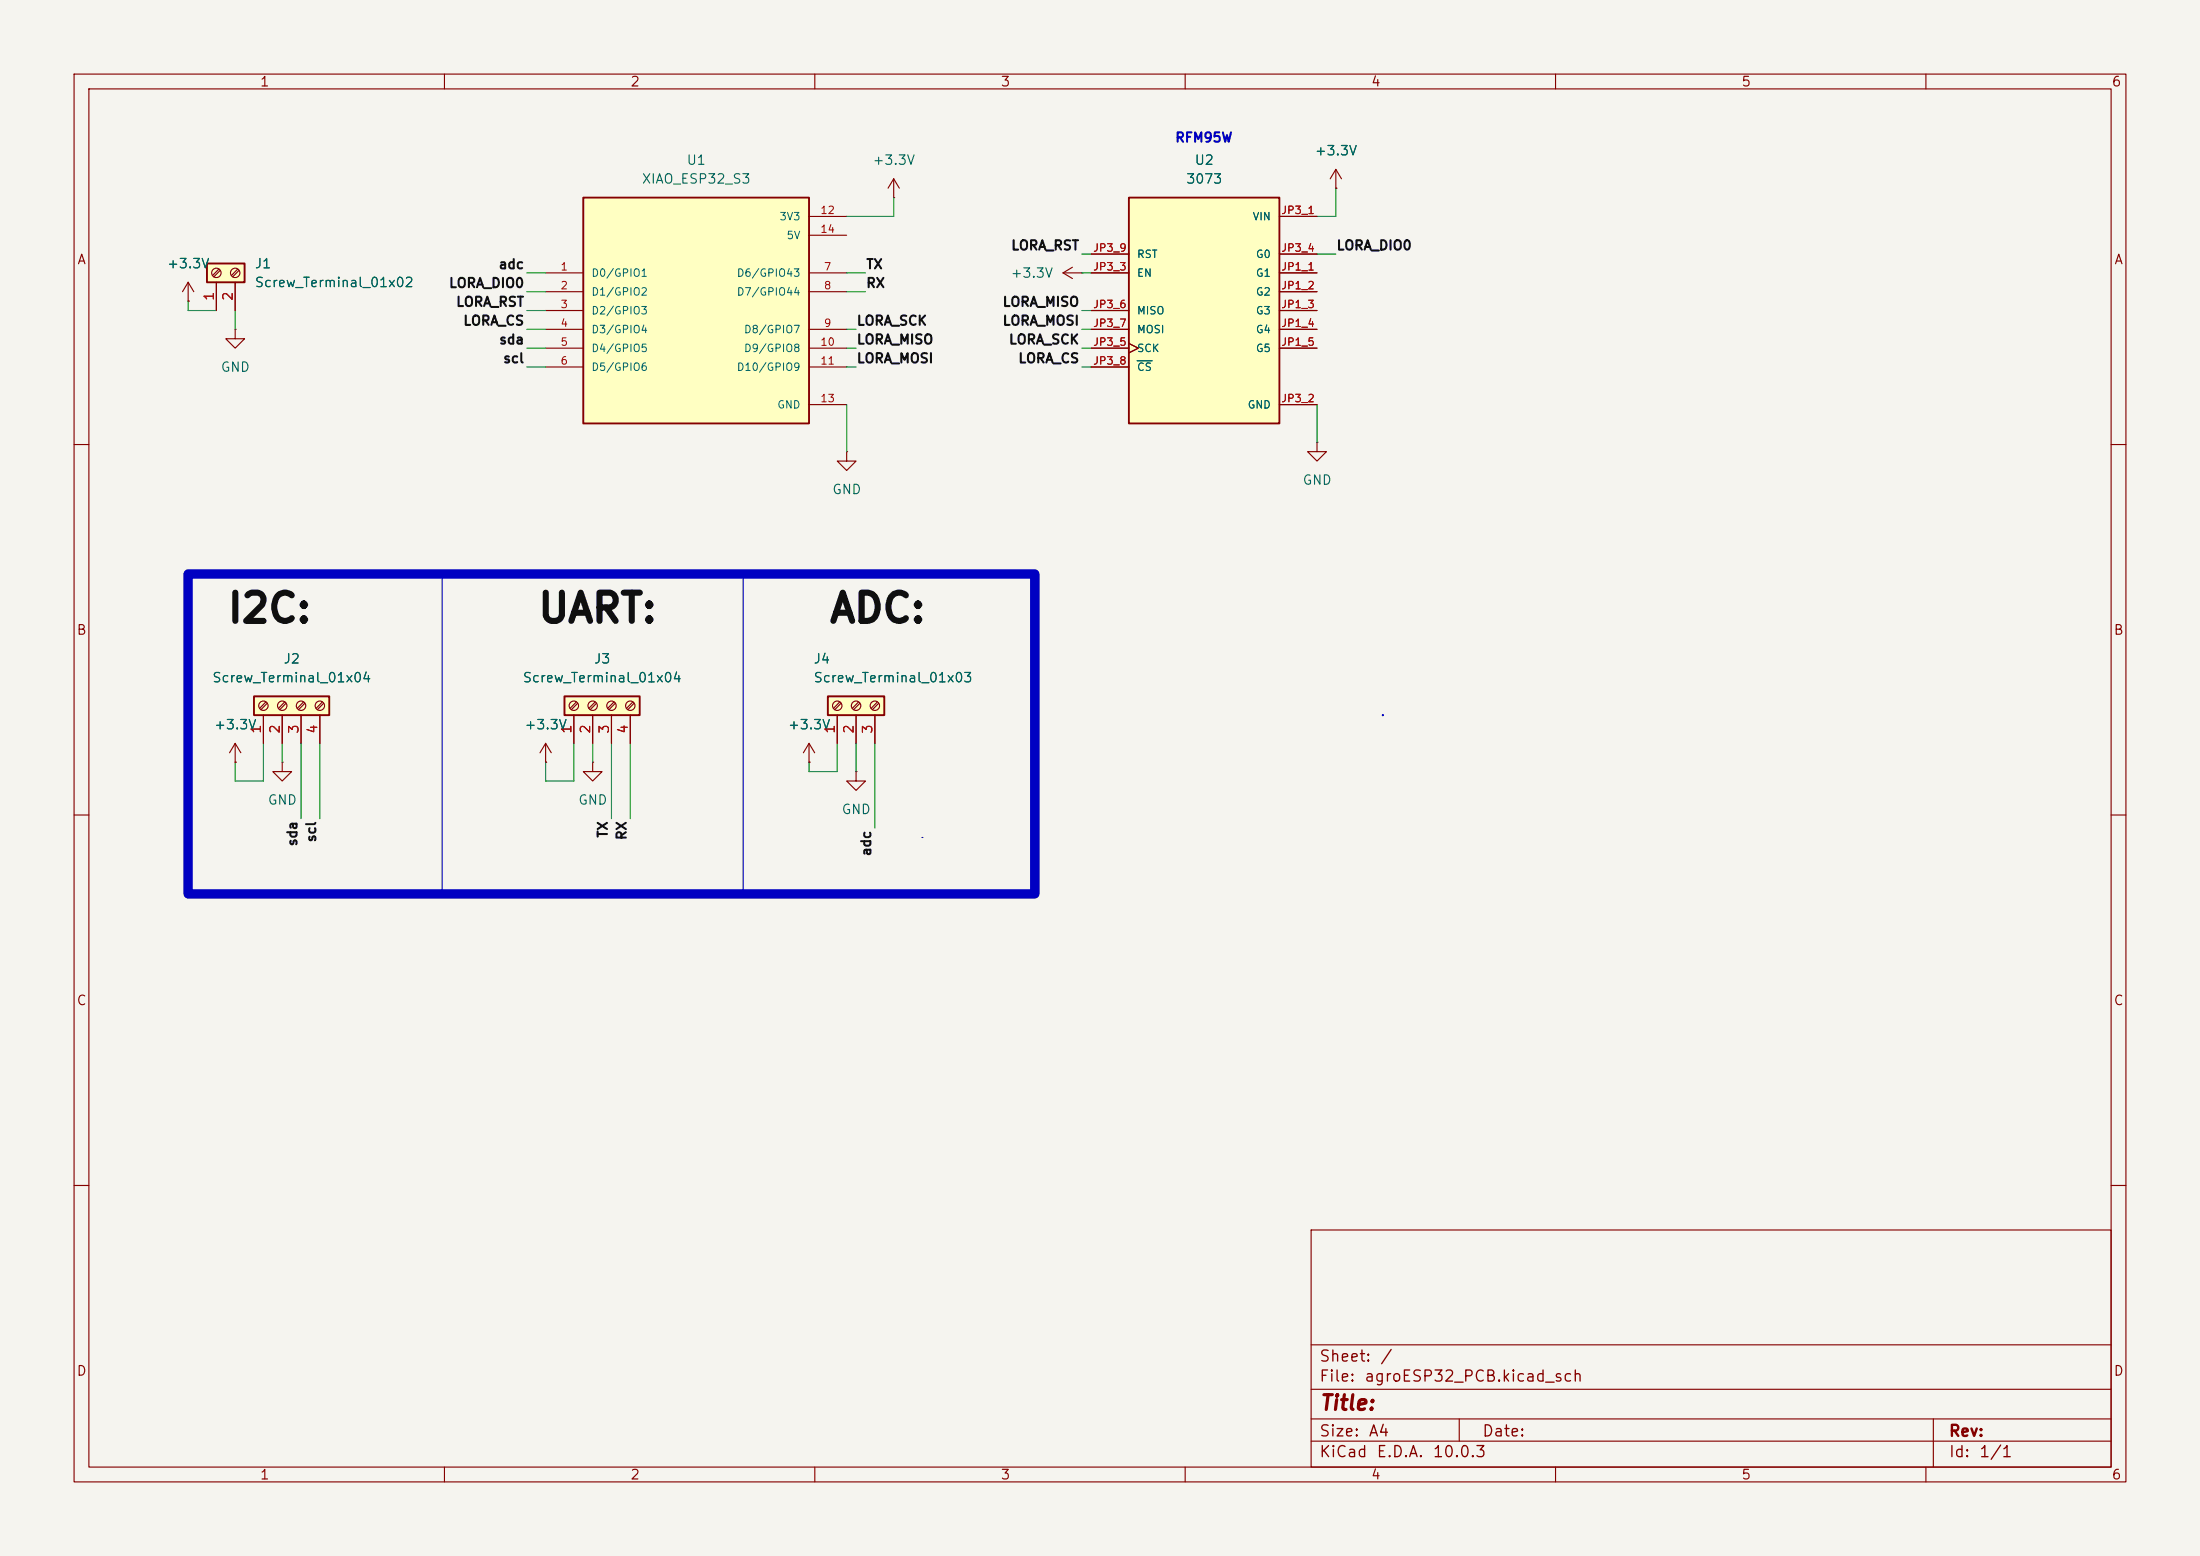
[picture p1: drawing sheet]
<svg xmlns="http://www.w3.org/2000/svg" width="297mm" height="210mm" viewBox="0 0 297 210" stroke-linecap="round" stroke-linejoin="round" font-family="sans-serif">
<path d="M0 0h297v210h-297z" fill="#f5f4ef" stroke="#f5f4ef" stroke-width=".14"/>
<g fill="none" stroke="#840000" stroke-width=".15">
<path d="M10 10h277v190h-277zM12 12h273v186h-273zM60 10v2M110 10v2M160 10v2M210 10v2M260 10v2M10 60h2M285 60h2M10 110h2M285 110h2M10 160h2"/>
<path d="M177 166h108v32h-108zM285 160h2M60 198v2M110 198v2M160 198v2M177 194.5h108M177 191.5h108M177 187.5h108M177 181.5h108M197 191.5v3M210 198v2M260 198v2"/>
<path d="M261 191.5v6.5"/>
</g>
<path d="M152.4 26.7h20.3v30.5h-20.3z" fill="#ffffc2"/>
<path d="M152.4 26.7h20.3v30.5h-20.3z" fill="none" stroke="#840000" stroke-width=".25"/>
<g fill="none" stroke="#840000" stroke-width=".15">
<path d="M120.6 26.7h.1M120.6 24.1l-.7 1.3M120.6 24.1l.8 1.3M120.6 24.1v2.6M143.5 36.8h2.5M143.5 36.8l1.3 .8M144.8 36.1l-1.3 .7M146 36.8h.1M147.3 36.8h5.1M147.3 34.3h5.1M172.7 36.8h5.1M172.7 39.4h5.1"/>
<path d="M172.7 29.2h5.1M172.7 34.3h5.1M147.3 41.9h5.1M147.3 44.5h5.1M147.3 47h5.1M147.3 49.5h5.1M152.4 46.4l1.3 .6-1.3 .6M172.7 41.9h5.1M172.7 44.5h5.1M172.7 47h5.1M172.7 54.6h5.1M73.7 102.9h.1"/>
<path d="M73.7 100.3l-.8 1.3M73.7 100.3l.7 1.3M73.7 100.3v2.6"/>
</g>
<path d="M153.5 48.7h2.1" fill="none" stroke="#006464" stroke-width=".15"/>
<path d="M78.7 26.7h30.5v30.5h-30.5z" fill="#ffffc2"/>
<path d="M78.7 26.7h30.5v30.5h-30.5z" fill="none" stroke="#840000" stroke-width=".25"/>
<g fill="none" stroke="#840000" stroke-width=".15">
<path d="M25.4 38.1l-.8 1.3M25.4 38.1l.8 1.3M25.4 38.1v2.5M73.7 36.8h5M73.7 39.4h5M109.2 36.8h5.1M109.2 39.4h5.1M109.2 29.2h5.1M109.2 31.8h5.1M180.3 25.4h.1M180.3 22.9l-.7 1.2M180.3 22.9l.8 1.2"/>
<path d="M180.3 22.9v2.5M25.4 40.6h.1M73.7 41.9h5M73.7 44.5h5M73.7 47h5M73.7 49.5h5M109.2 44.5h5.1M109.2 47h5.1M109.2 49.5h5.1M109.2 54.6h5.1M177.8 59.7v1.3h1.3l-1.3 1.2-1.3-1.2h1.3M177.8 59.7h.1"/>
</g>
<path d="M27.9 35.6h5.1v2.5h-5.1z" fill="#ffffc2"/>
<path d="M27.9 35.6h5.1v2.5h-5.1z" fill="none" stroke="#840000" stroke-width=".25"/>
<g fill="none" stroke="#840000" stroke-width=".15">
<path d="M29.2 38.1v3.8M29.5 36.3l-.8 .9M29.7 36.5l-.8 .9M31.7 38.1v3.8M32.1 36.3l-.9 .9M32.3 36.5l-.9 .9M31.7 44.5v1.2h1.3l-1.3 1.3-1.2-1.3h1.2M31.7 44.5h.1M109.2 102.9h.1M109.2 100.3l-.7 1.3M109.2 100.3l.8 1.3M109.2 100.3v2.6"/>
<circle cx="29.2" cy="36.8" r=".63"/>
<circle cx="31.7" cy="36.8" r=".63"/>
</g>
<path d="M111.8 94h7.6v2.5h-7.6z" fill="#ffffc2"/>
<path d="M111.8 94h7.6v2.5h-7.6z" fill="none" stroke="#840000" stroke-width=".25"/>
<g fill="none" stroke="#840000" stroke-width=".15">
<path d="M114.3 61v1.2h1.3l-1.3 1.3-1.3-1.3h1.3M114.3 61h.1M113 96.5v3.8M113.4 94.7l-.9 .9M113.5 94.9l-.8 .9M115.6 96.5v3.8M115.9 94.7l-.8 .9M116.1 94.9l-.9 .9M118.1 96.5v3.8M118.4 94.7l-.8 .9M118.6 94.9l-.8 .9"/>
<circle cx="113" cy="95.2" r=".63"/>
<circle cx="115.6" cy="95.2" r=".63"/>
<circle cx="118.1" cy="95.2" r=".63"/>
</g>
<path d="M34.3 94h10.1v2.5h-10.1z" fill="#ffffc2"/>
<path d="M34.3 94h10.1v2.5h-10.1z" fill="none" stroke="#840000" stroke-width=".25"/>
<g fill="none" stroke="#840000" stroke-width=".15">
<path d="M35.6 96.5v3.8M35.9 94.7l-.8 .9M36.1 94.9l-.9 .9M38.1 96.5v3.8M38.4 94.7l-.8 .9M38.6 94.9l-.8 .9M40.6 96.5v3.8M41 94.7l-.9 .9M41.1 94.9l-.8 .9M43.2 96.5v3.8M43.5 94.7l-.8 .9M43.7 94.9l-.9 .9"/>
<path d="M38.1 102.9v1.2h1.3l-1.3 1.3-1.3-1.3h1.3M38.1 102.9h.1"/>
<circle cx="35.6" cy="95.2" r=".63"/>
<circle cx="38.1" cy="95.2" r=".63"/>
<circle cx="40.6" cy="95.2" r=".63"/>
<circle cx="43.2" cy="95.2" r=".63"/>
</g>
<path d="M76.2 94h10.2v2.5h-10.2z" fill="#ffffc2"/>
<path d="M76.2 94h10.2v2.5h-10.2z" fill="none" stroke="#840000" stroke-width=".25"/>
<g fill="none" stroke="#840000" stroke-width=".15">
<path d="M29.2 38.1v3.8M31.7 38.1v3.8M147.3 36.8h5.1M147.3 34.3h5.1M172.7 36.8h5.1M172.7 39.4h5.1M172.7 29.2h5.1M172.7 34.3h5.1M180.3 25.4h.1M25.4 40.6h.1M147.3 41.9h5.1M147.3 44.5h5.1"/>
<path d="M147.3 47h5.1M147.3 49.5h5.1M152.4 46.4l1.3 .6-1.3 .6M172.7 41.9h5.1M172.7 44.5h5.1M172.7 47h5.1M172.7 54.6h5.1M35.6 96.5v3.8M38.1 96.5v3.8M40.6 96.5v3.8M43.2 96.5v3.8M77.5 96.5v3.8"/>
<path d="M77.8 94.7l-.8 .9M78 94.9l-.9 .9M80 96.5v3.8M80.3 94.7l-.8 .9M80.5 94.9l-.8 .9M82.5 96.5v3.8M82.9 94.7l-.9 .9M83.1 94.9l-.9 .9M85.1 96.5v3.8M85.4 94.7l-.8 .9M85.6 94.9l-.8 .9M113 96.5v3.8"/>
<path d="M115.6 96.5v3.8M118.1 96.5v3.8M31.7 102.9h.1M31.7 100.3l-.7 1.3M31.7 100.3l.8 1.3M31.7 100.3v2.6M73.7 102.9h.1M80 102.9v1.2h1.3l-1.3 1.3-1.3-1.3h1.3M80 102.9h.1M109.2 102.9h.1M115.6 104.1v1.3h1.2l-1.2 1.3-1.3-1.3h1.3M115.6 104.1h.1"/>
<circle cx="77.5" cy="95.2" r=".63"/>
<circle cx="80" cy="95.2" r=".63"/>
<circle cx="82.5" cy="95.2" r=".63"/>
<circle cx="85.1" cy="95.2" r=".63"/>
</g>
<path d="M59.7 77.5v43.2h40.6v-43.2M124.5 113h.1" fill="none" stroke="#0000c2" stroke-width=".15"/>
<g fill="none" stroke="#009600" stroke-width=".15">
<path d="M71.1 36.8h2.6M71.1 39.4h2.6M114.3 36.8h2.5M114.3 39.4h2.5M120.6 26.7v2.5h-6.3M146 34.3h1.3M146 36.8h1.3M177.8 34.3h2.5M180.3 25.4v3.8h-2.5M25.4 40.6v1.3h3.8M31.7 41.9v2.6M71.1 47h2.6"/>
<path d="M71.1 44.5h2.6M71.1 41.9h2.6M71.1 49.5h2.6M114.3 47h1.3M114.3 44.5h1.3M114.3 49.5h1.3M114.3 54.6v6.4M146 47h1.3M146 44.5h1.3M146 41.9h1.3M146 49.5h1.3M177.8 54.6v5.1"/>
<path d="M35.6 100.3v5.1h-3.9v-2.5M38.1 100.3v2.6M40.6 100.3v10.2M43.2 100.3v10.2M77.5 100.3v5.1h-3.8v-2.5M80 100.3v2.6M82.5 100.3v10.2M85.1 100.3v10.2M113 100.3v3.8h-3.8v-1.2M115.6 100.3v3.8M118.1 100.3v11.5"/>
</g>
<circle cx="186.7" cy="96.5" r=".08" fill="#0000c2" stroke="#0000c2" stroke-width=".15"/>
<path d="M25.4 77.5h114.3v43.2h-114.3z" fill="none" stroke="#0000c2" stroke-width="1.3"/>
<path d="M153.5 48.7h2.1" fill="none" stroke="#006464" stroke-width=".15"/>
<g font-size="3.8" fill="#0f0f0f">
<text x="30.5" y="85">I2C:</text>
<text x="72.4" y="85">UART:</text>
<text x="111.8" y="85">ADC:</text>
</g>
<text font-size="2" fill="#840000" x="178" y="190.8">Title:</text>
<g font-size="1.5" fill="#840000">
<text x="178" y="184.2">Sheet:</text>
<text x="186.2" y="184.2">/</text>
<text x="178" y="186.9">File:</text>
<text x="184.1" y="186.9">agroESP32_PCB.kicad_sch</text>
<text x="178" y="197.1">KiCad</text>
<text x="178" y="194.3">Size:</text>
<text x="184.7" y="194.3">A4</text>
<text x="185.7" y="197.1">E.D.A.</text>
<text x="193.3" y="197.1">10.0.3</text>
<text x="200" y="194.3">Date:</text>
<text x="263" y="194.3">Rev:</text>
<text x="263" y="197.1">Id:</text>
<text x="267.1" y="197.1">1/1</text>
</g>
<g font-size="1.3" fill="#840000">
<text x="35" y="12">1</text>
<text x="85" y="12">2</text>
<text x="135" y="12">3</text>
<text x="185" y="12">4</text>
<text x="235" y="12">5</text>
<text x="285" y="12">6</text>
<text x="10.3" y="36">A</text>
<text x="285.3" y="36">A</text>
<text x="10.3" y="86">B</text>
<text x="285.3" y="86">B</text>
<text x="10.3" y="136">C</text>
<text x="285.3" y="136">C</text>
<text x="10.3" y="186">D</text>
<text x="285.3" y="186">D</text>
<text x="35" y="200">1</text>
<text x="85" y="200">2</text>
<text x="135" y="200">3</text>
<text x="185" y="200">4</text>
<text x="235" y="200">5</text>
<text x="285" y="200">6</text>
</g>
<g font-size="1.3" fill="#006464">
<text x="92.6" y="22.6">U1</text>
<text x="117.7" y="22.6">+3.3V</text>
<text x="161.2" y="22.6">U2</text>
<text x="177.4" y="21.3">+3.3V</text>
<text x="86.6" y="25.1">XIAO_ESP32_S3</text>
<text x="160" y="25.1">3073</text>
<text x="22.5" y="36.5">+3.3V</text>
<text x="34.3" y="36.5">J1</text>
<text x="34.3" y="39.1">Screw_Terminal_01x02</text>
<text x="136.3" y="37.8">+3.3V</text>
<text x="29.7" y="50.5">GND</text>
<text x="175.8" y="65.7">GND</text>
<text x="112.3" y="67">GND</text>
<text x="38.2" y="89.9">J2</text>
<text x="80.1" y="89.9">J3</text>
<text x="109.7" y="89.9">J4</text>
<text x="28.6" y="92.4">Screw_Terminal_01x04</text>
<text x="70.5" y="92.4">Screw_Terminal_01x04</text>
<text x="109.7" y="92.4">Screw_Terminal_01x03</text>
<text x="28.8" y="98.8">+3.3V</text>
<text x="70.7" y="98.8">+3.3V</text>
<text x="106.3" y="98.8">+3.3V</text>
<text x="36.1" y="108.9">GND</text>
<text x="78" y="108.9">GND</text>
<text x="113.5" y="110.2">GND</text>
</g>
<text font-size="1.3" fill="#0000c2" x="158.6" y="19.5">RFM95W</text>
<g font-size="1.3" fill="#0f0f0f">
<text x="136.4" y="34.1">LORA_RST</text>
<text x="180.3" y="34.1">LORA_DIO0</text>
<text x="60.5" y="39.2">LORA_DIO0</text>
<text x="61.5" y="41.7">LORA_RST</text>
<text x="67.2" y="36.6">adc</text>
<text x="116.8" y="39.2">RX</text>
<text x="116.8" y="36.6">TX</text>
<text x="135.3" y="41.7">LORA_MISO</text>
<text x="62.4" y="44.2">LORA_CS</text>
<text x="67.3" y="46.8">sda</text>
<text x="115.6" y="46.8">LORA_MISO</text>
<text x="115.6" y="44.2">LORA_SCK</text>
<text x="135.3" y="44.2">LORA_MOSI</text>
<text x="136.1" y="46.8">LORA_SCK</text>
<text x="67.8" y="49.3">scl</text>
<text x="115.6" y="49.3">LORA_MOSI</text>
<text x="137.4" y="49.3">LORA_CS</text>
<text x="43" y="113.8" transform="rotate(-90 43 113.8)">scl</text>
<text x="82.3" y="113.2" transform="rotate(-90 82.3 113.2)">TX</text>
<text x="84.9" y="113.5" transform="rotate(-90 84.9 113.5)">RX</text>
<text x="40.4" y="114.3" transform="rotate(-90 40.4 114.3)">sda</text>
<text x="117.9" y="115.7" transform="rotate(-90 117.9 115.7)">adc</text>
</g>
<g font-size="1.3" fill="#a90000">
<text x="29.2" y="40.7" transform="rotate(-90 29.2 40.7)">1</text>
<text x="31.7" y="40.7" transform="rotate(-90 31.7 40.7)">2</text>
<text x="35.5" y="99.1" transform="rotate(-90 35.5 99.1)">1</text>
<text x="38.1" y="99.1" transform="rotate(-90 38.1 99.1)">2</text>
<text x="40.6" y="99.1" transform="rotate(-90 40.6 99.1)">3</text>
<text x="43.2" y="99.1" transform="rotate(-90 43.2 99.1)">4</text>
<text x="77.4" y="99.1" transform="rotate(-90 77.4 99.1)">1</text>
<text x="80" y="99.1" transform="rotate(-90 80 99.1)">2</text>
<text x="82.5" y="99.1" transform="rotate(-90 82.5 99.1)">3</text>
<text x="85.1" y="99.1" transform="rotate(-90 85.1 99.1)">4</text>
<text x="113" y="99.1" transform="rotate(-90 113 99.1)">1</text>
<text x="115.5" y="99.1" transform="rotate(-90 115.5 99.1)">2</text>
<text x="118.1" y="99.1" transform="rotate(-90 118.1 99.1)">3</text>
</g>
<g font-size="1" fill="#006464">
<text x="105.1" y="30">3V3</text>
<text x="169" y="30">VIN</text>
<text x="106.1" y="32.5">5V</text>
<text x="153.4" y="35.1">RST</text>
<text x="169.5" y="35.1">G0</text>
<text x="79.8" y="37.6">D0/GPIO1</text>
<text x="79.8" y="40.1">D1/GPIO2</text>
<text x="99.4" y="37.6">D6/GPIO43</text>
<text x="99.4" y="40.1">D7/GPIO44</text>
<text x="153.4" y="37.6">EN</text>
<text x="169.5" y="37.6">G1</text>
<text x="169.5" y="40.1">G2</text>
<text x="79.8" y="42.7">D2/GPIO3</text>
<text x="79.8" y="45.2">D3/GPIO4</text>
<text x="79.8" y="47.8">D4/GPIO5</text>
<text x="100.4" y="45.2">D8/GPIO7</text>
<text x="100.4" y="47.8">D9/GPIO8</text>
<text x="153.4" y="47.8">SCK</text>
<text x="153.4" y="42.7">MISO</text>
<text x="153.4" y="45.2">MOSI</text>
<text x="169.5" y="42.7">G3</text>
<text x="169.5" y="45.2">G4</text>
<text x="169.5" y="47.8">G5</text>
<text x="79.8" y="50.3">D5/GPIO6</text>
<text x="99.4" y="50.3">D10/GPIO9</text>
<text x="153.4" y="50.3">CS</text>
<text x="104.9" y="55.4">GND</text>
<text x="168.4" y="55.4">GND</text>
</g>
<g font-size="1" fill="#a90000">
<text x="110.7" y="29.1">12</text>
<text x="172.9" y="29.1">JP3_1</text>
<text x="110.7" y="31.7">14</text>
<text x="147.5" y="34.2">JP3_9</text>
<text x="172.9" y="34.2">JP3_4</text>
<text x="75.6" y="36.8">1</text>
<text x="75.6" y="39.3">2</text>
<text x="75.6" y="41.8">3</text>
<text x="111.1" y="36.8">7</text>
<text x="111.1" y="39.3">8</text>
<text x="147.5" y="36.8">JP3_3</text>
<text x="147.5" y="41.8">JP3_6</text>
<text x="172.9" y="36.8">JP1_1</text>
<text x="172.9" y="39.3">JP1_2</text>
<text x="172.9" y="41.8">JP1_3</text>
<text x="75.6" y="44.4">4</text>
<text x="75.6" y="46.9">5</text>
<text x="110.7" y="46.9">10</text>
<text x="111.1" y="44.4">9</text>
<text x="147.5" y="46.9">JP3_5</text>
<text x="147.5" y="44.4">JP3_7</text>
<text x="172.9" y="44.4">JP1_4</text>
<text x="172.9" y="46.9">JP1_5</text>
<text x="75.6" y="49.5">6</text>
<text x="110.7" y="49.5">11</text>
<text x="147.5" y="49.5">JP3_8</text>
<text x="110.7" y="54.5">13</text>
<text x="172.9" y="54.5">JP3_2</text>
</g>
</svg>
